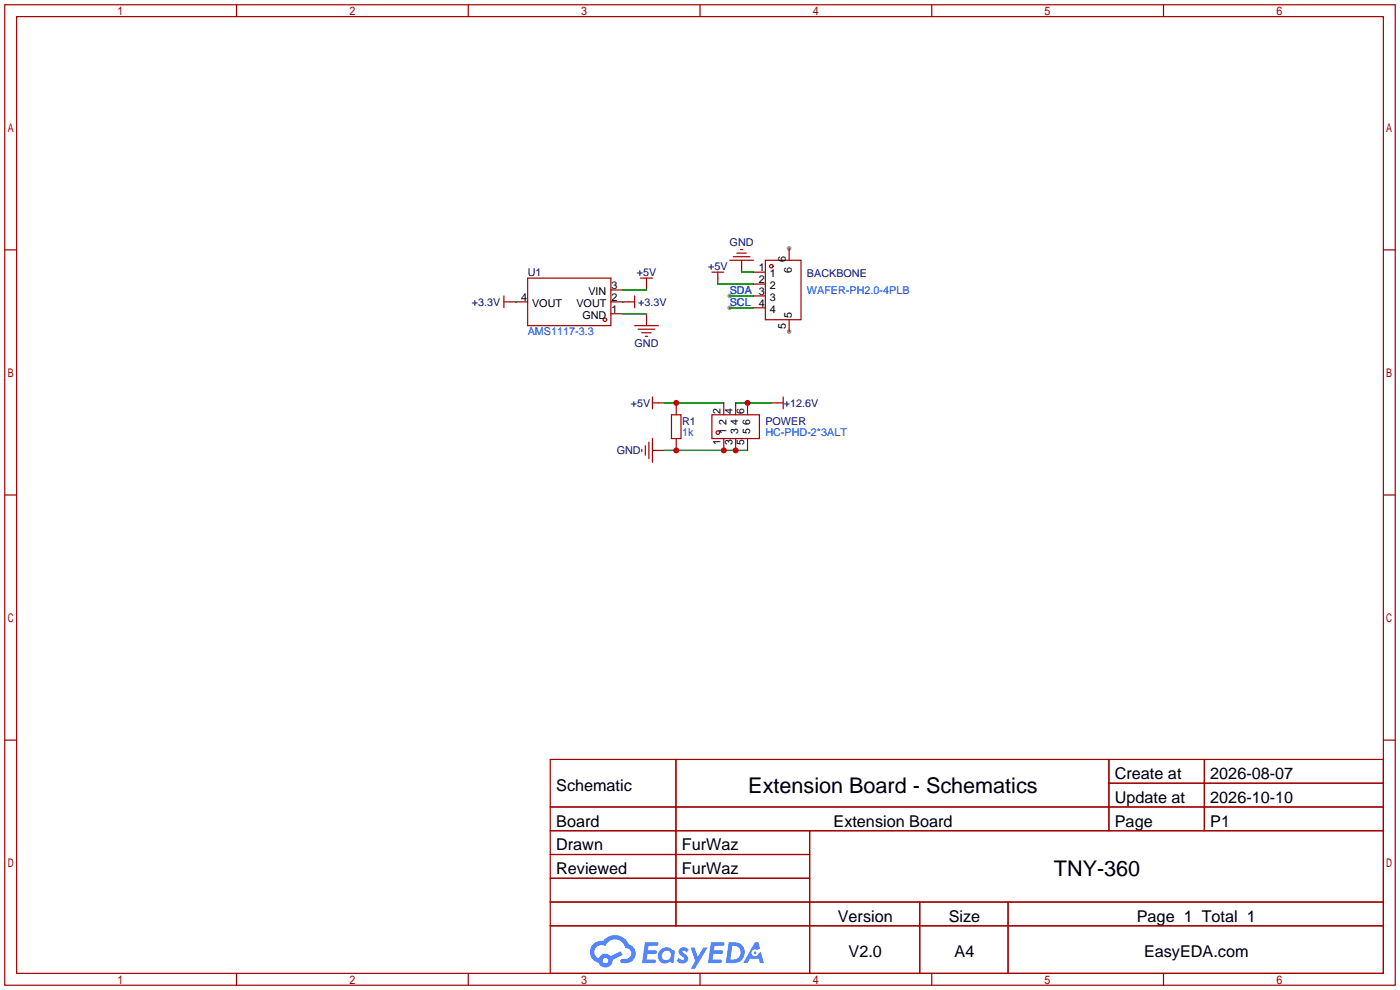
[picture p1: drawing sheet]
<svg xmlns="http://www.w3.org/2000/svg" width="299mm" height="212mm" viewBox="0 0 299 212" stroke-linecap="round" stroke-linejoin="round" font-family="sans-serif">
<g fill="#999">
<circle cx="168.7" cy="70.9" r=".51"/>
<circle cx="168.7" cy="53.1" r=".51"/>
<circle cx="156" cy="65.8" r=".51"/>
<circle cx="156" cy="63.2" r=".51"/>
</g>
<g fill="none" stroke="#a10000" stroke-width=".25">
<path d="M1 1h297.2v209.6h-297.2zM3.6 3.6h292.1v204.4h-292.1zM50.5 1v2.6M100.1 1v2.6M149.6 1v2.6M199.1 1v2.6M248.7 1v2.6M1 53.4h2.6M295.7 53.4h2.5M1 105.8h2.6M295.7 105.8h2.5M1 158.2h2.6"/>
<path d="M295.7 158.2h2.5M117.6 162.3h178.1v45.7h-178.1zM117.6 172.5h178.1M117.6 177.5h178.1M144.5 162.3v35.6M173 177.5v30.5M237 162.3v15.2M237 167.4h58.7M257.4 162.3v15.2M117.6 182.6h55.4M117.6 192.8h178.1M117.6 187.7h55.4"/>
<path d="M117.6 197.9h178.1M196.6 192.8v15.2M215.4 192.8v15.2M50.5 208v2.6M100.1 208v2.6M149.6 208v2.6M199.1 208v2.6M248.7 208v2.6"/>
</g>
<g fill="#5487ff">
<path d="M145.3 202.7a1.3 1.3 0 0 1 1.9 .3l-.4 .6a.54 .54 0 0 0-.9-.2l.1 .2a1.34 1.34 0 0 1 .9 1.8 1.47 1.47 0 0 1-2.3-.1l.5-.6 .8 .5a.31 .31 0 0 0 .4-.3 .31 .31 0 0 0-.3-.4 1.12 1.12 0 0 1-.7-1.8z"/>
<path d="M147.6 202.5h.9l.6 2 1.2-2h.9l-2.7 4.6h-.9l1-1.7z"/>
<path d="M137.8 201.4h1.7a1.31 1.31 0 0 1 1.2 .2 .4 .4 0 0 1-.3 .5l-1.8 .1-.1 .9h1.6a.4 .4 0 0 1 .4 .4 .4 .4 0 0 1-.5 .4h-1.6l-.2 1.2h1.4a.46 .46 0 0 1 .5 0 .46 .46 0 0 1 .1 .5l-.4 .2h-2.6z"/>
<path d="M151.9 201.4h1.7a1.32 1.32 0 0 1 1.2 .2 .39 .39 0 0 1-.3 .5l-1.8 .1-.1 .9h1.6a.4 .4 0 0 1 .4 .4 .4 .4 0 0 1-.4 .4h-1.7l-.2 1.2h1.4a.46 .46 0 0 1 .5 0 .46 .46 0 0 1 .1 .5l-.4 .2h-2.6z"/>
<path d="M161.3 201.4h.8l.3 1.3-.6 .4a.75 .75 0 0 0-1.1 .3 .75 .75 0 0 0 .5 1 .75 .75 0 0 0 .9-.7l.5-.2 .6 2.3h-.8l-.3-.9h-1.8l-.5 .9h-1z"/>
<path d="M155.7 201.4l-.6 4.4h1.5a2.27 2.27 0 0 0 2.6-2.2 2.27 2.27 0 0 0-2.7-2.2zM156.5 202.1a1.5 1.5 0 0 1 1.8 1.6 1.5 1.5 0 0 1-1.9 1.4h-.3z"/>
<path d="M141.2 203a1.6 1.6 0 0 0-.3 2.3 1.6 1.6 0 0 0 2.3 .2l.7 .3 .3-2.4-.1-.3-.5-.1a1.58 1.58 0 0 0-2.4 0zM141.8 203.5a.98 .98 0 0 1 1.6 .4 .98 .98 0 0 1-1.1 1.3 .94 .94 0 0 1-.9-.7 .94 .94 0 0 1 .4-1z"/>
<path d="M126.8 201.8a2.37 2.37 0 0 0 1.1 4 1.54 1.54 0 0 0 1.8 1 1.54 1.54 0 0 0 1.2-1.6l2.2-1.1-.5-.8-2 1a1.57 1.57 0 0 0-2.7 .5 1.5 1.5 0 0 1-.7-2.1 1.5 1.5 0 0 1 2.2-.5 2.23 2.23 0 0 1 2.3-1.4 2.23 2.23 0 0 1 2 1.8 1.16 1.16 0 0 1 1.2 1.1 1.16 1.16 0 0 1-1.1 1.2h-.7a.47 .47 0 0 0-.5 .4 .47 .47 0 0 0 .4 .5 2.17 2.17 0 0 0 2.5-.9 2.17 2.17 0 0 0-.3-2.7l-.8-.4a3.2 3.2 0 0 0-5.5-.7l-1.1 .1zM128.8 205.3a.6 .6 0 0 1 1.2 0 .6 .6 0 0 1-1.2 0z"/>
<circle cx="161.4" cy="203.6" r=".28"/>
</g>
<g fill="none" stroke="#a10000" stroke-width=".25">
<path d="M112.8 59.4h17.8v10.2h-17.8zM136.9 59.4h2.5M138.2 59.4v2.6M152.1 58.2h2.6M153.4 58.2v2.5M156 55.6h5M156.7 54.9h3.6M157.5 54.1h2M158.2 53.3h.5M158.5 55.6v2.6M161 58.2h2.6M163.6 55.6h7.6v12.7h-7.6z"/>
<path d="M168.7 53.1v2.5M107.7 64.5h5.1M107.7 63.2v2.6M130.6 67.1h2.5M130.6 64.5h5M130.6 62h2.5M135.6 69.6h5.1M135.6 63.2v2.6M136.4 70.4h3.6M137.2 71.1h2M137.9 71.9h.5M138.2 67.1v2.5"/>
<path d="M161 60.7h2.6M161 63.2h2.6M161 65.8h2.6M168.7 68.3v2.6M137.2 96v.5M137.9 95.2v2.1M138.7 94.5v3.5M139.4 96.3h2.6M139.4 84.8v2.6M139.4 93.7v5.1M139.4 86.1h2.6M143.5 88.6h2v5.1h-2z"/>
<path d="M144.5 86.1v2.5M144.5 93.7v2.6M152.1 88.6h10.2v5.1h-10.2zM154.7 86.1v2.5M154.7 93.7v2.6M157.2 86.1v2.5M157.2 93.7v2.6M159.8 86.1v2.5M159.8 93.7v2.6M164.8 86.1h2.6M167.4 84.8v2.6"/>
<circle cx="164.8" cy="56.9" r=".38"/>
<circle cx="129.3" cy="68.3" r=".38"/>
<circle cx="153.4" cy="92.5" r=".38"/>
</g>
<path d="M158.5 58.2h2.5M110.2 64.5h.1M133.1 64.5h.1M133.1 62h5.1M133.1 67.1h5.1M153.4 60.7h7.6M156 65.8h5M156 63.2h5M142 96.3h17.8M142 86.1h12.7M157.2 86.1h7.6" fill="none" stroke="#008700" stroke-width=".25"/>
<g fill="#c00">
<circle cx="144.5" cy="96.3" r=".63"/>
<circle cx="154.7" cy="96.3" r=".63"/>
<circle cx="157.2" cy="96.3" r=".63"/>
<circle cx="144.5" cy="86.1" r=".63"/>
<circle cx="159.8" cy="86.1" r=".63"/>
</g>
<g font-size="4.6">
<text x="159.9" y="169.4">Extension Board - Schematics</text>
<text x="225.2" y="187.2">TNY-360</text>
</g>
<g font-size="3.5">
<text x="238.3" y="166.5">Create at</text>
<text x="258.7" y="166.5">2026-08-07</text>
<text x="118.9" y="169.1">Schematic</text>
<text x="238.3" y="171.6">Update at</text>
<text x="258.7" y="171.6">2026-10-10</text>
<text x="118.9" y="176.7">Board</text>
<text x="178.2" y="176.7">Extension Board</text>
<text x="238.3" y="176.7">Page</text>
<text x="258.7" y="176.7">P1</text>
<text x="118.9" y="181.8">Drawn</text>
<text x="145.7" y="181.8">FurWaz</text>
<text x="118.9" y="186.8">Reviewed</text>
<text x="145.7" y="186.8">FurWaz</text>
<text x="179.1" y="197">Version</text>
<text x="202.8" y="197">Size</text>
<text x="243" y="197">Page 1 Total 1</text>
<text x="181.4" y="204.6">V2.0</text>
<text x="204" y="204.6">A4</text>
<text x="244.5" y="204.6">EasyEDA.com</text>
</g>
<g font-size="2.3" fill="#000080">
<text x="155.9" y="52.6">GND</text>
<text x="112.8" y="59">U1</text>
<text x="136.1" y="59">+5V</text>
<text x="151.3" y="57.7">+5V</text>
<text x="172.5" y="59.2">BACKBONE</text>
<text x="100.8" y="65.3">+3.3V</text>
<text x="136.4" y="65.3">+3.3V</text>
<text x="135.6" y="74.2">GND</text>
<text x="134.8" y="86.9">+5V</text>
<text x="167.5" y="86.9">+12.6V</text>
<text x="145.8" y="90.7">R1</text>
<text x="163.6" y="90.7">POWER</text>
<text x="131.8" y="97.1">GND</text>
</g>
<g font-size="2.3">
<text x="162.2" y="57.9">1</text>
<text x="164.5" y="59.2">1</text>
<text x="167.9" y="56" transform="rotate(-90 167.9 56)">6</text>
<text x="169.2" y="58.3" transform="rotate(-90 169.2 58.3)">6</text>
<text x="111.4" y="64.3">4</text>
<text x="113.7" y="65.6">VOUT</text>
<text x="123.2" y="65.6">VOUT</text>
<text x="125.8" y="63">VIN</text>
<text x="130.7" y="64.3">2</text>
<text x="130.7" y="61.7">3</text>
<text x="162.2" y="60.5">2</text>
<text x="162.2" y="65.6">4</text>
<text x="164.5" y="61.7">2</text>
<text x="164.5" y="64.3">3</text>
<text x="124.5" y="68.1">GND</text>
<text x="130.7" y="66.8">1</text>
<text x="164.5" y="66.8">4</text>
<text x="167.9" y="70.2" transform="rotate(-90 167.9 70.2)">5</text>
<text x="169.2" y="67.9" transform="rotate(-90 169.2 67.9)">5</text>
</g>
<g font-size="2.3" fill="#00f">
<text x="156" y="65.3">SCL</text>
<text x="156" y="62.8">SDA 3</text>
<text x="172.5" y="62.8">WAFER-PH2.0-4PLB</text>
<text x="112.8" y="71.7">AMS1117-3.3</text>
<text x="145.8" y="93.3">1k</text>
<text x="163.6" y="93.3">HC-PHD-2*3ALT</text>
</g>
<g font-size="2.2">
<text x="154" y="88.5" transform="rotate(-90 154 88.5)">2</text>
<text x="156.5" y="88.5" transform="rotate(-90 156.5 88.5)">4</text>
<text x="159.1" y="88.5" transform="rotate(-90 159.1 88.5)">6</text>
<text x="154" y="95.1" transform="rotate(-90 154 95.1)">1</text>
<text x="155.3" y="92.8" transform="rotate(-90 155.3 92.8)">1</text>
<text x="155.3" y="90.8" transform="rotate(-90 155.3 90.8)">2</text>
<text x="156.5" y="95.1" transform="rotate(-90 156.5 95.1)">3</text>
<text x="157.8" y="92.8" transform="rotate(-90 157.8 92.8)">3</text>
<text x="157.8" y="90.8" transform="rotate(-90 157.8 90.8)">4</text>
<text x="159.1" y="95.1" transform="rotate(-90 159.1 95.1)">5</text>
<text x="160.3" y="92.8" transform="rotate(-90 160.3 92.8)">5</text>
<text x="160.3" y="90.8" transform="rotate(-90 160.3 90.8)">6</text>
</g>
</svg>
